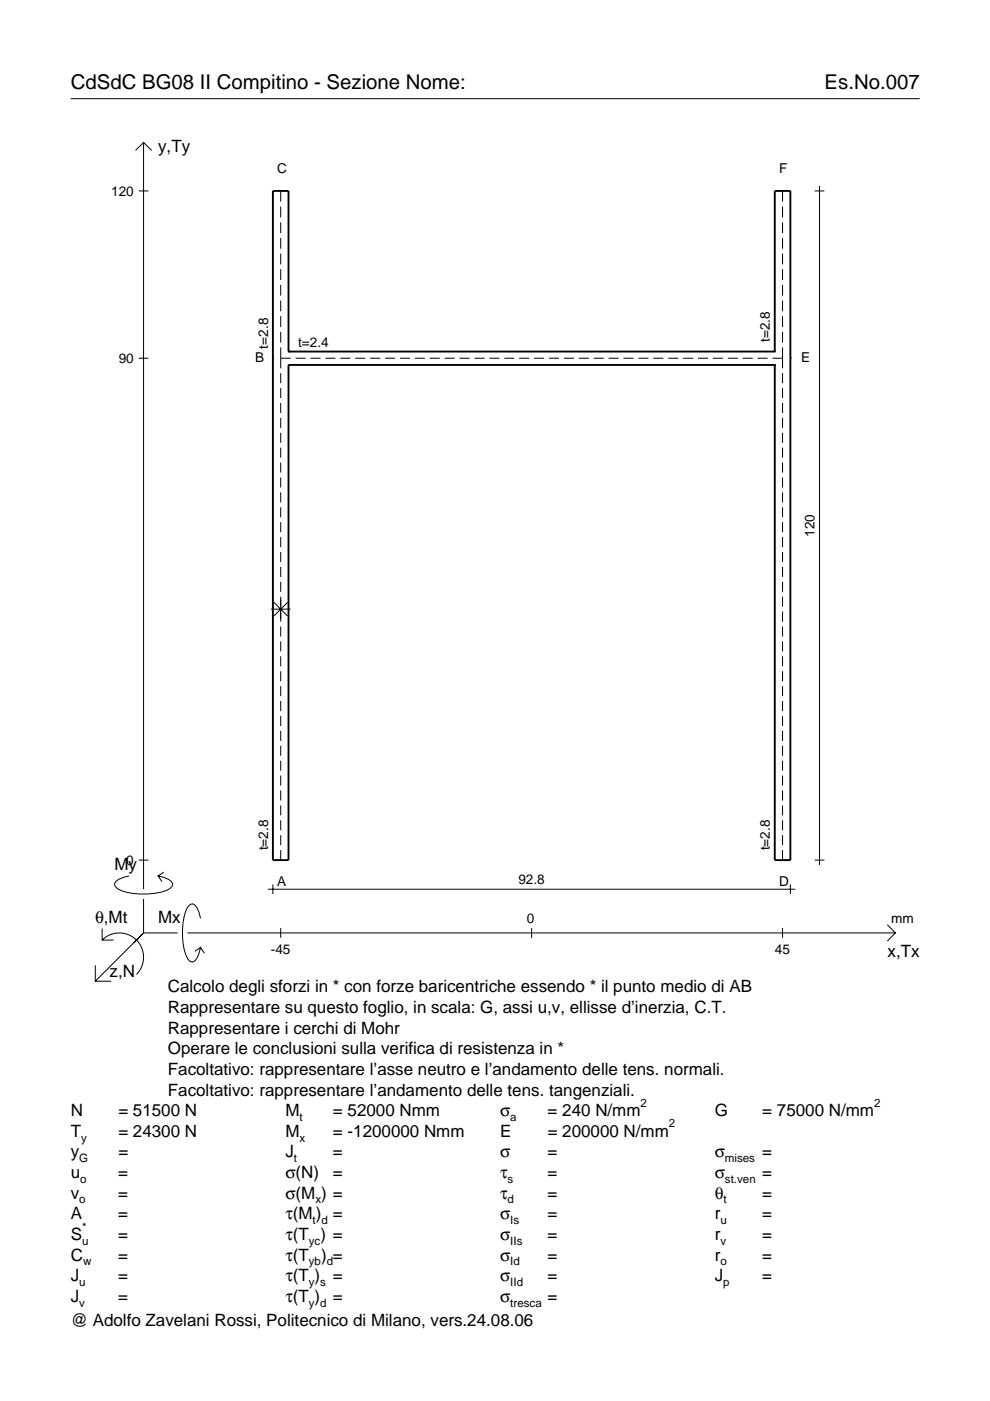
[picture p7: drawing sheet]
<svg xmlns="http://www.w3.org/2000/svg" width="210mm" height="297mm" viewBox="0 0 210 297" stroke-linecap="round" stroke-linejoin="round" font-family="sans-serif">
<g fill="none" stroke="#000" stroke-width=".21">
<path d="M15 20.9h180M28.7 31.9l1.7-1.7 1.8 1.7M30.4 30.2v158.3M173.8 39.5v143.9M29.4 40.5h2.1M59.5 40.5v2.3M59.5 43.8v2.3M59.5 47.1v2.3M59.5 50.4v2.3M59.5 53.8v2.2M59.5 57.1v2.3M165.9 40.5v2.3"/>
<path d="M165.9 43.8v2.3M165.9 47.1v2.3M165.9 50.4v2.3M165.9 53.8v2.2M165.9 57.1v2.3M172.7 40.5h2.1M29.4 76h2.1M59.5 76h2.1M59.5 60.4v2.3M59.5 63.7v2.3M59.5 67v2.3M59.5 70.4v2.2"/>
<path d="M59.5 73.7v4.4M59.5 79.1v2.1M62.7 76h2.1M65.8 76h2.2M69 76h2.1M72.2 76h2.1M75.3 76h2.1M78.5 76h2.1M81.6 76h2.2M84.8 76h2.1M88 76h2.1M91.1 76h2.1"/>
<path d="M94.3 76h2.1M97.4 76h2.2M100.6 76h2.1M103.8 76h2.1M106.9 76h2.1M110.1 76h2.1M113.2 76h2.2M116.4 76h2.1M119.6 76h2.1M122.7 76h2.1M125.9 76h2.1M129 76h2.2"/>
<path d="M132.2 76h2.1M135.4 76h2.1M138.5 76h2.1M141.7 76h2.1M144.8 76h2.2M148 76h2.1M151.1 76h2.2M154.3 76h2.1M157.5 76h2.1M160.6 76h2.2M163.8 76h2.1M165.9 60.4v2.3"/>
<path d="M165.9 63.7v2.3M165.9 67v2.3M165.9 70.4v2.2M165.9 73.7v4.4M165.9 79.1v2.1M59.5 82.3v2.1M59.5 85.4v2.2M59.5 88.6v2.1M59.5 91.8v2.1M59.5 94.9v2.1M59.5 98.1v2.1M165.9 82.3v2.1"/>
<path d="M165.9 85.4v2.2M165.9 88.6v2.1M165.9 91.8v2.1M165.9 94.9v2.1M165.9 98.1v2.1M59.5 101.2v2.2M59.5 104.4v2.1M59.5 107.6v2.1M59.5 110.7v2.1M59.5 113.9v2.1M59.5 117v2.2M165.9 101.2v2.2"/>
<path d="M165.9 104.4v2.1M165.9 107.6v2.1M165.9 110.7v2.1M165.9 113.9v2.1M165.9 117v2.2M57.5 129.2h4.1M58.1 127.7l2.9 2.9M59.5 120.2v2.1M59.5 123.4v2.1M59.5 126.5v5.3M59.5 132.8v2.2M59.5 136v2.1"/>
<path d="M59.5 139.2v2.1M61 127.7l-2.9 2.9M165.9 120.2v2.1M165.9 123.4v2.1M165.9 126.5v2.1M165.9 129.7v2.1M165.9 132.8v2.2M165.9 136v2.1M165.9 139.2v2.1M59.5 142.3v2.1M59.5 145.5v2.1M59.5 148.6v2.2"/>
<path d="M59.5 151.8v2.1M59.5 155v2.1M59.5 158.1v2.1M165.9 142.3v2.1M165.9 145.5v2.1M165.9 148.6v2.2M165.9 151.8v2.1M165.9 155v2.1M165.9 158.1v2.1M59.5 161.3v2.1M59.5 164.4v2.2M59.5 167.6v2.1"/>
<path d="M59.5 170.8v2.1M59.5 173.9v2.1M59.5 177.1v2.1M165.9 161.3v2.1M165.9 164.4v2.2M165.9 167.6v2.1M165.9 170.8v2.1M165.9 173.9v2.1M165.9 177.1v2.1M21.7 199.3a5.1 5.1 0 0 1 7.2 0 5.1 5.1 0 0 1 0 7.3M21.7 196.9v2.4h2.4M27.3 185.7a3.6 3.6 0 0 0-3 1.7l.1 .5a5.6 5.6 0 0 0 3.8 1.5 13.4 13.4 0 0 0 7.8-1l.5-.5 .1-.5a3.6 3.6 0 0 0-3.1-1.7l.8 1.2"/>
<path d="M29.4 182.4h2.1M30.4 190.6v7.2M30.4 197.8l-10.2 10.2M30.4 197.8h7.2M34.7 184.9l-1.2 .8M39.7 197.8h150.1M42.5 194.7a3.6 3.6 0 0 0-1.7-3.1l-.5 .2a5.7 5.7 0 0 0-1.5 3.7 13.3 13.3 0 0 0 1 7.9l.5 .5 .5 .1a3.6 3.6 0 0 0 1.7-3.1l-1.2 .8M56.8 188.5h111.8M57.9 187.5v2.1M59.5 180.2v2.2M59.5 196.8v2M112.7 196.8v2"/>
<path d="M165.9 180.2v2.2M165.9 196.8v2M167.6 187.5v2.1M172.7 182.4h2.1M188.1 196.1l1.7 1.7-1.7 1.7M20.2 204.7v3.3h3.4M42.5 200.9l.8 1.2"/>
</g>
<path d="M57.9 76h.1M61.2 77.4h.1M61.2 74.5h.1M61.2 74.5v-34h-3.3v141.9h3.3v-105M61.2 77.4h103.1M61.2 74.5h103.1M164.3 77.4h.1M164.3 74.5h.1M164.3 74.5v-34h3.3v141.9h-3.3v-105M167.6 76h.1" fill="none" stroke="#000" stroke-width=".4"/>
<g font-size="4.3">
<text x="15" y="18.9">CdSdC BG08 II Compitino - Sezione Nome:</text>
<text x="174.8" y="18.9">Es.No.007</text>
</g>
<g font-size="3.6">
<text x="33.5" y="32.3">y,Ty</text>
<text x="24.3" y="184.4">My</text>
<text x="20.1" y="195.7">θ,Mt</text>
<text x="33.5" y="195.7">Mx</text>
<text x="188.2" y="203">x,Tx</text>
<text x="23.2" y="207.1">z,N</text>
<text x="35.6" y="210.4">Calcolo degli sforzi in * con forze baricentriche essendo * il punto medio di AB</text>
<text x="35.6" y="214.8">Rappresentare su questo foglio, in scala: G, assi u,v, ellisse d’inerzia, C.T.</text>
<text x="35.6" y="219.2">Rappresentare i cerchi di Mohr</text>
<text x="35.6" y="223.5">Operare le conclusioni sulla verifica di resistenza in *</text>
<text x="35.6" y="227.9">Facoltativo: rappresentare l’asse neutro e l’andamento delle tens. normali.</text>
<text x="35.6" y="232.3">Facoltativo: rappresentare l’andamento delle tens. tangenziali.</text>
<text x="15" y="236.7">N</text>
<text x="25.1" y="236.7">= 51500 N</text>
<text x="60.5" y="236.7">M</text>
<text x="70.6" y="236.7">= 52000 Nmm</text>
<text x="106" y="236.7">σ</text>
<text x="116.1" y="236.7">= 240 N/mm</text>
<text x="151.5" y="236.7">G</text>
<text x="161.6" y="236.7">= 75000 N/mm</text>
<text x="15" y="245.4">y</text>
<text x="15" y="241">T</text>
<text x="25.1" y="245.4">=</text>
<text x="25.1" y="241">= 24300 N</text>
<text x="60.5" y="245.4">J</text>
<text x="60.5" y="241">M</text>
<text x="70.6" y="245.4">=</text>
<text x="70.6" y="241">= -1200000 Nmm</text>
<text x="106" y="245.4">σ</text>
<text x="106" y="241">E</text>
<text x="116.1" y="245.4">=</text>
<text x="116.1" y="241">= 200000 N/mm</text>
<text x="151.5" y="245.4">σ</text>
<text x="161.6" y="245.4">=</text>
<text x="15" y="249.8">u</text>
<text x="25.1" y="249.8">=</text>
<text x="60.5" y="249.8">σ(N)</text>
<text x="70.6" y="249.8">=</text>
<text x="106" y="249.8">τ</text>
<text x="116.1" y="249.8">=</text>
<text x="151.5" y="249.8">σ</text>
<text x="161.6" y="249.8">=</text>
<text x="15" y="254.2">v</text>
<text x="25.1" y="254.2">=</text>
<text x="60.5" y="254.2">σ(M ) =</text>
<text x="106" y="254.2">τ</text>
<text x="116.1" y="254.2">=</text>
<text x="151.5" y="254.2">θ</text>
<text x="161.6" y="254.2">=</text>
<text x="15" y="258.5">A</text>
<text x="15" y="262.9">S</text>
<text x="25.1" y="262.9">=</text>
<text x="25.1" y="258.5">=</text>
<text x="60.5" y="262.9">τ(T ) =</text>
<text x="60.5" y="258.5">τ(M ) =</text>
<text x="106" y="258.5">σ</text>
<text x="106" y="262.9">σ</text>
<text x="116.1" y="258.5">=</text>
<text x="116.1" y="262.9">=</text>
<text x="151.5" y="258.5">r</text>
<text x="151.5" y="262.9">r</text>
<text x="161.6" y="258.5">=</text>
<text x="161.6" y="262.9">=</text>
<text x="15" y="267.3">C</text>
<text x="25.1" y="267.3">=</text>
<text x="60.5" y="267.3">τ(T</text>
<text x="68.1" y="267.3">) =</text>
<text x="106" y="267.3">σ</text>
<text x="116.1" y="267.3">=</text>
<text x="151.5" y="267.3">r</text>
<text x="161.6" y="267.3">=</text>
<text x="15" y="271.7">J</text>
<text x="25.1" y="271.7">=</text>
<text x="60.5" y="271.7">τ(T )</text>
<text x="70.6" y="271.7">=</text>
<text x="106" y="271.7">σ</text>
<text x="116.1" y="271.7">=</text>
<text x="151.5" y="271.7">J</text>
<text x="161.6" y="271.7">=</text>
<text x="15" y="276">J</text>
<text x="15" y="281.2">@ Adolfo Zavelani Rossi, Politecnico di Milano, vers.24.08.06</text>
<text x="25.1" y="276">=</text>
<text x="60.5" y="276">τ(T )</text>
<text x="70.6" y="276">=</text>
<text x="106" y="276">σ</text>
<text x="116.1" y="276">=</text>
</g>
<g font-size="2.9">
<text x="23.6" y="41.5">120</text>
<text x="58.8" y="36.7">C</text>
<text x="165.2" y="36.7">F</text>
<text x="25.2" y="77">90</text>
<text x="54.1" y="76.9">B</text>
<text x="56.8" y="73.9" transform="rotate(-90 56.8 73.9)">t=2.8</text>
<text x="63.2" y="73.5">t=2.4</text>
<text x="163.2" y="72.5" transform="rotate(-90 163.2 72.5)">t=2.8</text>
<text x="169.8" y="76.9">E</text>
<text x="172.7" y="113.8" transform="rotate(-90 172.7 113.8)">120</text>
<text x="26.8" y="183.4">0</text>
<text x="56.8" y="180.3" transform="rotate(-90 56.8 180.3)">t=2.8</text>
<text x="163.2" y="180.3" transform="rotate(-90 163.2 180.3)">t=2.8</text>
<text x="58.8" y="187.9">A</text>
<text x="109.9" y="187.5">92.8</text>
<text x="165.2" y="187.9">D</text>
<text x="111.7" y="195.7">0</text>
<text x="189" y="195.7">mm</text>
<text x="57.4" y="202.2">-45</text>
<text x="164.3" y="202.2">45</text>
</g>
<g font-size="2.4">
<text x="63.5" y="237.7">t</text>
<text x="108.2" y="237.7">a</text>
<text x="135.8" y="234.7">2</text>
<text x="141.8" y="239">2</text>
<text x="185.3" y="234.7">2</text>
<text x="17.2" y="242">y</text>
<text x="63.5" y="242">x</text>
<text x="16.8" y="246.4">G</text>
<text x="17" y="250.8">o</text>
<text x="62.3" y="246.4">t</text>
<text x="107.6" y="250.8">s</text>
<text x="153.7" y="246.4">mises</text>
<text x="153.7" y="250.8">st.ven</text>
<text x="16.8" y="255.2">o</text>
<text x="66.9" y="255.2">x</text>
<text x="107.6" y="255.2">d</text>
<text x="153.4" y="255.2">t</text>
<text x="17.4" y="263.9">u</text>
<text x="17.4" y="260.9">*</text>
<text x="65.5" y="263.9">yc</text>
<text x="66.3" y="259.5">t d</text>
<text x="108.2" y="259.5">Is</text>
<text x="108.2" y="263.9">IIs</text>
<text x="152.7" y="259.5">u</text>
<text x="152.7" y="263.9">v</text>
<text x="17.6" y="268.3">w</text>
<text x="65.5" y="268.3">yb d</text>
<text x="108.2" y="268.3">Id</text>
<text x="152.7" y="268.3">o</text>
<text x="16.8" y="272.7">u</text>
<text x="65.5" y="272.7">y s</text>
<text x="108.2" y="272.7">IId</text>
<text x="153.3" y="272.7">p</text>
<text x="16.8" y="277">v</text>
<text x="65.5" y="277">y d</text>
<text x="108.2" y="277">tresca</text>
</g>
</svg>
